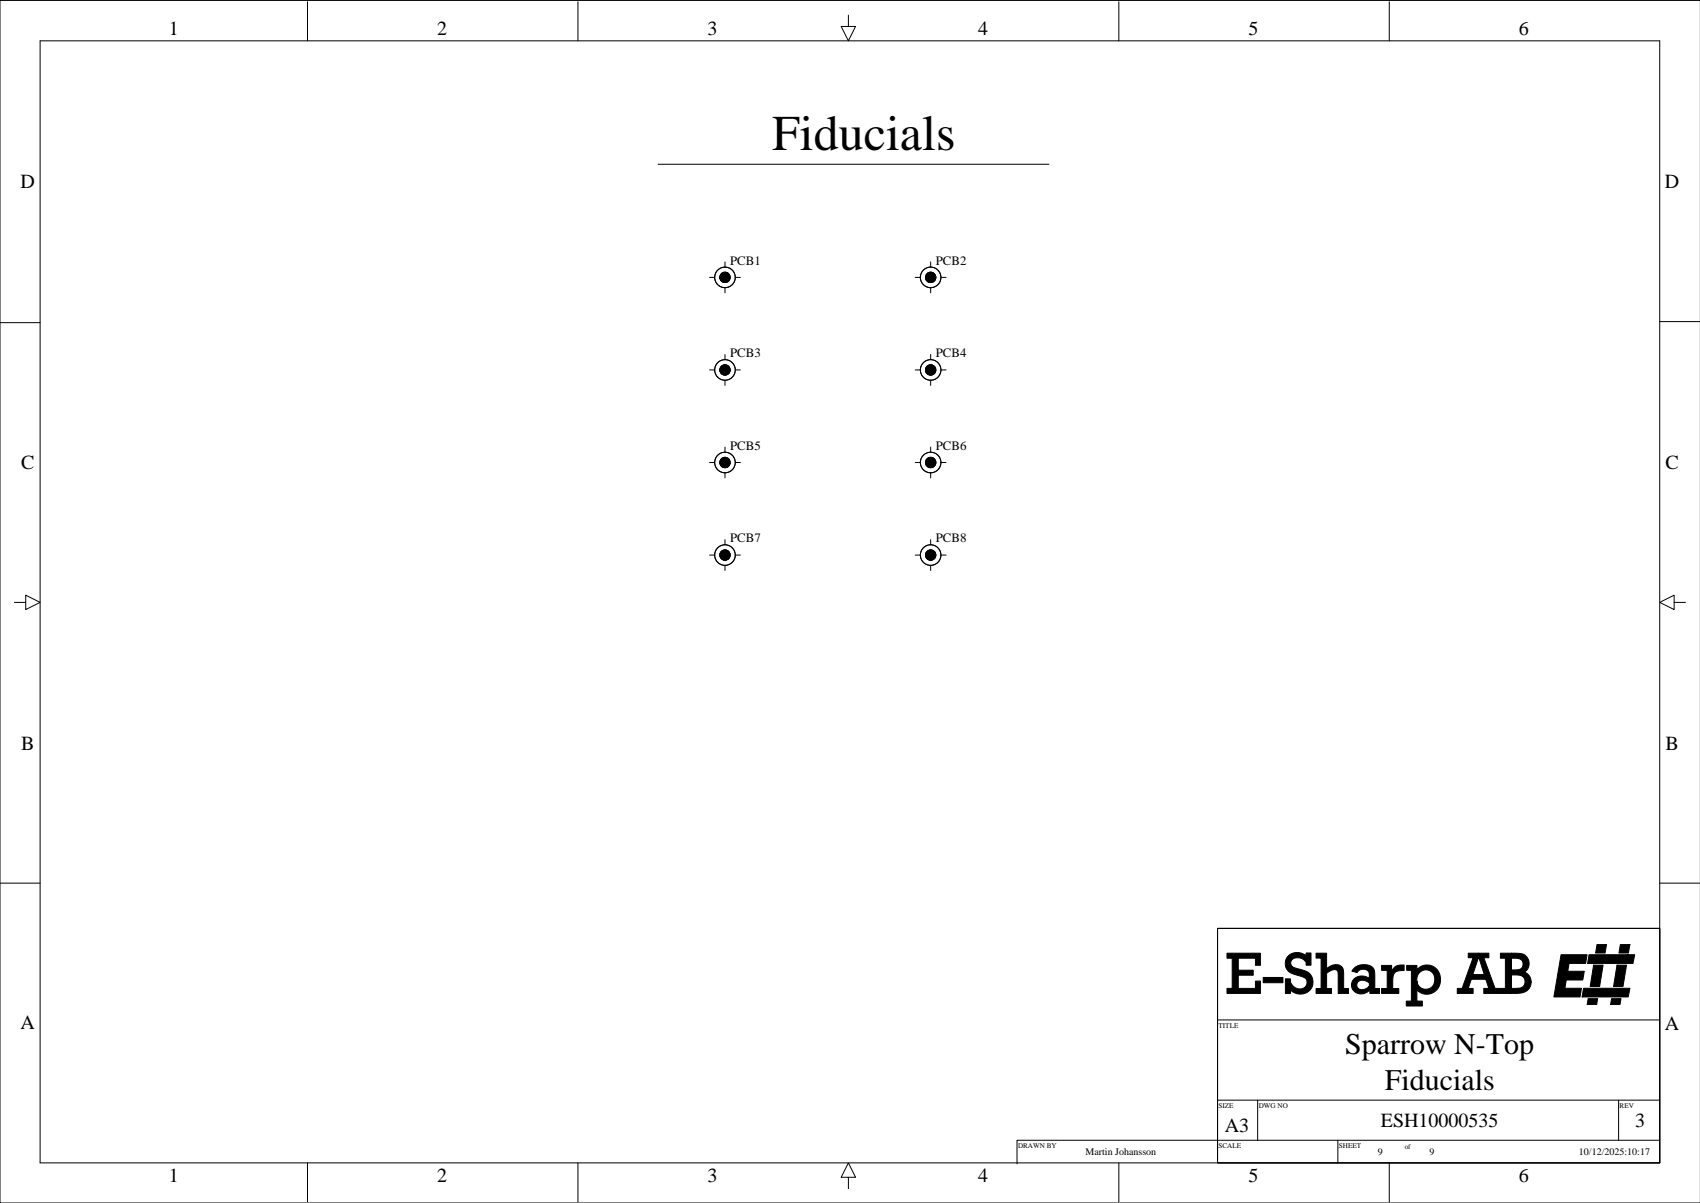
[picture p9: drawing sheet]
<svg xmlns="http://www.w3.org/2000/svg" width="420mm" height="297mm" viewBox="0 0 420 297" stroke-linecap="round" stroke-linejoin="round" font-family="sans-serif">
<g fill="none" stroke="#000" stroke-width=".25">
<path d="M9.9 10.1h400v277h-400zM75.9 .4v9.7M142.7 .4v9.7M209.5 3.7v2.8h1.8l-1.8 3.6-1.8-3.6h1.8M276.3 .4v9.7M343.1 .4v9.7M419.9 .1h-419.9v296.9h419.9M162.5 40.6h96.5M0 79.7h9.9M175.2 68.5h1.3M179 64.7v1.3M179 71v1.3"/>
<path d="M181.6 68.5h1.2M185.6 65.4h.1M226 68.5h1.3M229.8 64.7v1.3M229.8 71v1.3M232.4 68.5h1.2M236.4 65.4h.1M409.9 79.4h9.9M175.2 91.3h1.3M179 87.5v1.3M179 93.9v1.3M181.6 91.3h1.2"/>
<path d="M185.6 88.3h.1M226 91.3h1.3M229.8 87.5v1.3M229.8 93.9v1.3M232.4 91.3h1.2M236.4 88.3h.1M175.2 114.2h1.3M179 110.4v1.3M179 116.7v1.3M181.6 114.2h1.2M185.6 111.2h.1M226 114.2h1.3"/>
<path d="M229.8 110.4v1.3M229.8 116.7v1.3M232.4 114.2h1.2M236.4 111.2h.1M175.2 137.1h1.3M179 133.2v1.3M179 139.6v1.3M181.6 137.1h1.2M185.6 134h.1M226 137.1h1.3M229.8 133.2v1.3M229.8 139.6v1.3"/>
<path d="M232.4 137.1h1.2M236.4 134h.1M3.6 148.7h2.7v-1.7l3.6 1.7-3.6 1.8v-1.8M413.4 148.7v-1.7l-3.5 1.7 3.5 1.8v-1.8h2.8M0 218.1h9.9M409.9 218.1h9.9M300.7 229.2h109.2v57.9h-109.2zM300.7 251.8h108.9M300.7 271.6h108.9M310.6 271.6v9.9M399.7 271.6v9.9M75.9 287.1v9.7"/>
<path d="M142.7 287.1v9.7M209.5 290.7h1.8l-1.8-3.6-1.8 3.6h1.8v2.8M276.3 287.1v9.7M330.4 281.5v5.6M343.1 287.1v9.7M409.6 281.5h-158.5v5.9"/>
<circle cx="179" cy="68.5" r="1.27"/>
<circle cx="179" cy="68.5" r="2.54"/>
<circle cx="229.8" cy="68.5" r="1.27"/>
<circle cx="229.8" cy="68.5" r="2.54"/>
<circle cx="179" cy="91.3" r="2.54"/>
<circle cx="179" cy="91.3" r="1.27"/>
<circle cx="229.8" cy="91.3" r="2.54"/>
<circle cx="229.8" cy="91.3" r="1.27"/>
<circle cx="179" cy="114.2" r="1.27"/>
<circle cx="179" cy="114.2" r="2.54"/>
<circle cx="229.8" cy="114.2" r="1.27"/>
<circle cx="229.8" cy="114.2" r="2.54"/>
<circle cx="179" cy="137.1" r="1.27"/>
<circle cx="179" cy="137.1" r="2.54"/>
<circle cx="229.8" cy="137.1" r="1.27"/>
<circle cx="229.8" cy="137.1" r="2.54"/>
</g>
<g fill="#000" stroke="#000" stroke-width=".25">
<path d="M393.5 238.3h2.4l-.9 5.3h-2.3z" fill-rule="evenodd"/>
<path d="M394.4 233.2h2.3l-.3 2.1h-2.4z" fill-rule="evenodd"/>
<path d="M399.3 238.3h2.4l-.9 5.3h-2.3z" fill-rule="evenodd"/>
<path d="M392.4 235.7h11.3l-.4 2.2h-11.3z" fill-rule="evenodd"/>
<path d="M400.1 233.2h2.4l-.4 2.1h-2.3z" fill-rule="evenodd"/>
<path d="M303 235.4h8.3v3h-1.3v-1.8h-4.2v3h3.7v1.2h-3.7v3.3h4.2v-1.9h1.3v3.1h-8.3v-1.2h1.3v-7.5h-1.3z" fill-rule="evenodd"/>
<path d="M311.9 241.3h4.9v1.3h-4.9z" fill-rule="evenodd"/>
<path d="M318.1 236.1a3.4 3.4 0 0 1 4.4-.1v-.7h1.2v3h-1.2a1.77 1.77 0 0 0-1.6-1.8 1.49 1.49 0 0 0-1.5 .2 1.49 1.49 0 0 0-.6 1.4l.6 .7 1.5 .5a3.5 3.5 0 0 1 3.2 2.4 3.2 3.2 0 0 1-1.6 3.5 3.2 3.2 0 0 1-3.8-.7v.8h-1.3v-3.6h1.3a2.36 2.36 0 0 0 2.3 2.5 1.58 1.58 0 0 0 1.8-1.5 1.58 1.58 0 0 0-1.6-1.7l-.7-.1a3.4 3.4 0 0 1-3-2.3v-1.4z" fill-rule="evenodd"/>
<path d="M325 235.4h2.6v3.8a2.68 2.68 0 0 1 3.8-.5l.4 1.2v4.2h1.2v1.2h-2.5l-.1-4.8-.1-.8a1.39 1.39 0 0 0-2 .1l-.7 .5v3.8h1.2v1.2h-3.8v-1.2h1.2v-7.5h-1.2z" fill-rule="evenodd"/>
<path d="M334.5 239a3.3 3.3 0 0 1 4.7 .2l.3 1.1v3.8h1.2v1.2h-2.4l-.1-2.6a1.88 1.88 0 0 0-3.1 0 1.26 1.26 0 0 0 .5 1.5 1.26 1.26 0 0 0 1.5 0l1-.7v1.1a2.43 2.43 0 0 1-2.9 .7 2.43 2.43 0 0 1-1.3-2.8 2.82 2.82 0 0 1 4.3-.9l-.1-1.3-.3-.6a1.83 1.83 0 0 0-2.7 .4l-1.3-.3z" fill-rule="evenodd"/>
<path d="M341.2 238.4h2.4v1.5l.5-.8 .7-.6 1.9-.2v1.3a2.29 2.29 0 0 0-2.5 1l-.3 1.2v2.3h1.5v1.2h-4.2v-1.2h1.4v-4.5h-1.4z" fill-rule="evenodd"/>
<path d="M347.4 238.4h2.5v1.1a3.4 3.4 0 0 1 4.3-.7 3.4 3.4 0 0 1 1.4 4 3.4 3.4 0 0 1-5.7 1.6v-2a2.26 2.26 0 0 0 2.8 1.8 2.26 2.26 0 0 0 1.5-3 2.24 2.24 0 0 0-2.7-1.6 2.24 2.24 0 0 0-1.6 2.7v4.9h1.3v1.2h-3.9v-1.2h1.2v-7.6h-1.1z" fill-rule="evenodd"/>
<path d="M362.6 235.4h2.5v1.1l-1.4 4.1h2.8l-1.4-4.1v-1.1h2.6v1.1h-1.3l2.8 7.6h1.1v1.2h-3.9v-1.2h1.3l-.8-2.3h-3.6l-.7 2.3h1.2v1.2h-3.9v-1.2h1.2l2.7-7.6h-1.2z" fill-rule="evenodd"/>
<path d="M370.5 235.4h2.7v4.1h1a1.51 1.51 0 0 0 1.9-1.5 1.51 1.51 0 0 0-1.9-1.4h-.9v-1.2h.5a3.3 3.3 0 0 1 3.4 1.1 2.43 2.43 0 0 1-.8 3.5 2.75 2.75 0 0 1 1.6 3.3 2.75 2.75 0 0 1-3.1 2h-1.6v-1.2l.9-.1a1.81 1.81 0 0 0 2.4-1.5 1.79 1.79 0 0 0-2.3-1.8h-1.1v4.6h-2.7v-1.2h1.2v-7.5h-1.2z" fill-rule="evenodd"/>
<path d="M385.5 235.7h6.4l-.3 2.2h-4.1l-.4 1.9h4.1l-.3 2.2h-4.1l-.4 2h4.1l-.3 2.2h-6.5z" fill-rule="evenodd"/>
<path d="M391 244h11.5l-.4 2.2h-11.4z" fill-rule="evenodd"/>
<path d="M392.2 246.6h2.3l-.2 1.4h-2.3z" fill-rule="evenodd"/>
<path d="M398 246.6h2.3l-.2 1.4h-2.4z" fill-rule="evenodd"/>
<circle cx="179" cy="68.5" r="1.27"/>
<circle cx="229.8" cy="68.5" r="1.27"/>
<circle cx="179" cy="91.3" r="1.27"/>
<circle cx="229.8" cy="91.3" r="1.27"/>
<circle cx="179" cy="114.2" r="1.27"/>
<circle cx="229.8" cy="114.2" r="1.27"/>
<circle cx="179" cy="137.1" r="1.27"/>
<circle cx="229.8" cy="137.1" r="1.27"/>
</g>
<text font-size="12.3" x="190.7" y="37">Fiducials</text>
<g font-size="7.4">
<text x="332.2" y="260.2">Sparrow N-Top</text>
<text x="341.9" y="269">Fiducials</text>
</g>
<g font-size="4.9">
<text x="41.7" y="8.7">1</text>
<text x="108" y="8.7">2</text>
<text x="174.7" y="8.7">3</text>
<text x="241.5" y="8.7">4</text>
<text x="308.3" y="8.7">5</text>
<text x="375.1" y="8.7">6</text>
<text x="5.1" y="46.5">D</text>
<text x="411.1" y="46.5">D</text>
<text x="5.2" y="115.8">C</text>
<text x="411.3" y="115.8">C</text>
<text x="5.2" y="185.2">B</text>
<text x="411.3" y="185.2">B</text>
<text x="5.1" y="254">A</text>
<text x="411.1" y="254.2">A</text>
<text x="302.5" y="279.6">A3</text>
<text x="341" y="278.4">ESH10000535</text>
<text x="403.8" y="278.4">3</text>
<text x="41.7" y="291.8">1</text>
<text x="108" y="291.8">2</text>
<text x="174.7" y="291.8">3</text>
<text x="241.5" y="291.8">4</text>
<text x="308.3" y="291.8">5</text>
<text x="375.1" y="291.8">6</text>
</g>
<g font-size="3.2">
<text x="180.3" y="65.4">PCB1</text>
<text x="231.1" y="65.4">PCB2</text>
<text x="180.3" y="88.2">PCB3</text>
<text x="231.1" y="88.2">PCB4</text>
<text x="180.3" y="111.1">PCB5</text>
<text x="231.1" y="111.1">PCB6</text>
<text x="180.3" y="134">PCB7</text>
<text x="231.1" y="134">PCB8</text>
</g>
<g font-size="2.5">
<text x="268.1" y="285.2">Martin Johansson</text>
<text x="340.3" y="285.2">9</text>
<text x="353" y="285.2">9</text>
<text x="389.9" y="285.2">10/12/2025:10:17</text>
</g>
<g font-size="1.8">
<text x="300.9" y="253.8">TITLE</text>
<text x="300.9" y="273.6">SIZE</text>
<text x="310.8" y="273.6">DWG NO</text>
<text x="400" y="273.6">REV</text>
<text x="251.4" y="283.5">DRAWN BY</text>
<text x="300.9" y="283.5">SCALE</text>
<text x="330.6" y="283.5">SHEET</text>
<text x="346.9" y="283.7">of</text>
</g>
</svg>
